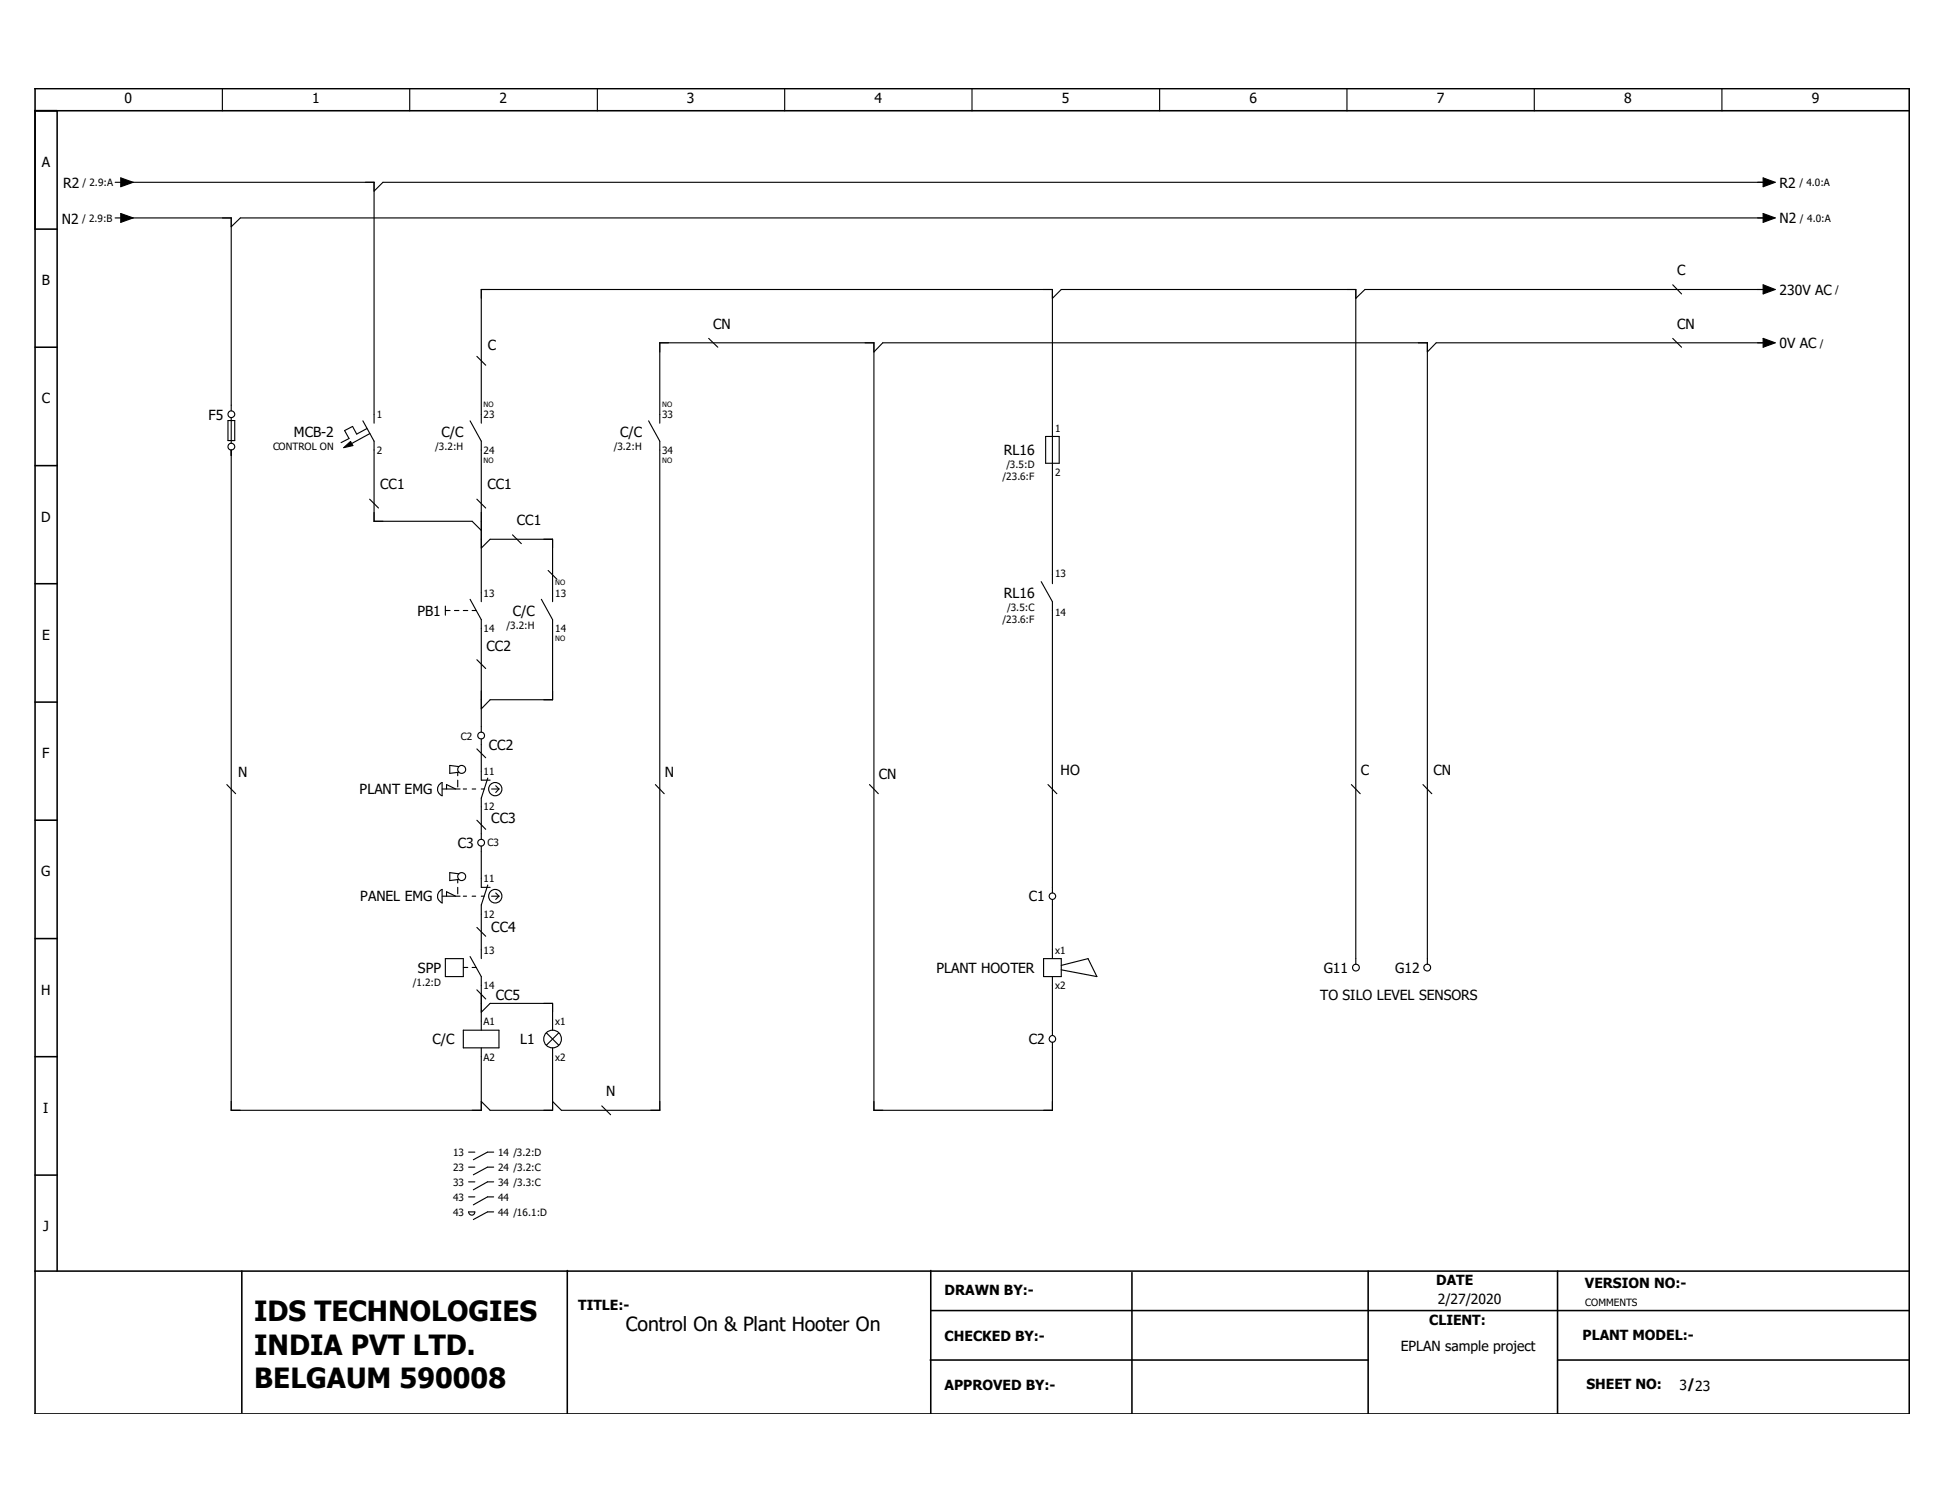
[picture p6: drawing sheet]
<svg xmlns="http://www.w3.org/2000/svg" width="279mm" height="216mm" viewBox="0 0 279 216" stroke-linecap="round" stroke-linejoin="round" font-family="sans-serif">
<path d="M195.6 12.6l-190.6 190.6M4.9 170.6l46.2 32.6M4.9 203.1l.2 .1" fill="none" stroke="#fff" stroke-width=".14"/>
<g fill="none" stroke="#000" stroke-width=".16">
<path d="M32 12.7v3.2M58.9 12.7v3.2M85.9 12.7v3.2M112.8 12.7v3.2M139.7 12.7v3.2M166.7 12.7v3.2M193.6 12.7v3.2M220.5 12.7v3.2M247.5 12.7v3.2M16.6 31.3h.8M16.6 26.2h.8M17.4 25.6l1.7 .6-1.7 .6z"/>
<path d="M17.4 30.7l1.7 .6-1.7 .7zM17.9 31.3h15.3v27.8M17.9 26.2h35.9v34.6M253.4 25.6l1.7 .6-1.7 .6zM253.4 30.7l1.7 .6-1.7 .7zM253.9 31.3h-219.4l-1.3 1.3M253.9 26.2h-198.9l-1.2 1.3M68.5 51.2l1.3 1.3M101.9 48.6l1.3 1.3M125.6 50.6l1.3-1.3h78.2v89.3M151.3 42.9l1.2-1.3h42.4v97M240.4 48.6l1.3 1.3"/>
<path d="M240.4 40.9l1.3 1.3M253.4 40.9l1.7 .7-1.7 .6zM253.4 48.6l1.7 .7-1.7 .6zM253.9 41.6h-57.7l-1.3 1.3M253.9 49.3h-47.5l-1.3 1.3M32.8 60.5h.9v2.8h-.9zM33.2 60v3.7M33.2 64.7v94.9h36v-9M49.4 64.3l1-.8 .3 .6zM52.2 60.5l1.6 2.9v11.5h14.1l1.3 1.3M52.7 61.6l-1.4 .8-.6-1.1-1.2 .6 .7 1.1-1.2 .6M53.1 71.8l1.3 1.2"/>
<path d="M53.2 62.3l-2.7 1.5M67.6 60.5l1.6 2.9v23.1M68.5 71.8l1.3 1.2M69.2 78.8l1.2-1.3h9v9M69.2 60.8v-19.2h82.1v42.3M73.7 76.9l1.2 1.2M93.2 60.5l1.6 2.9v96.2h-14.1l-1.3-1.3M94.8 60.8v-11.5h30.8v110.3h25.7v-9.8M150.3 62.7h1.9v3.9h-1.9zM64 87.1v1.3M64 87.8h.7M65.3 87.8h.7"/>
<path d="M66.6 87.8h.6M67.6 86.1l1.6 3v16.1M67.9 87.8h.6M68.5 94.8l1.3 1.3M77.8 86.1l1.6 3v11.5h-9l-1.2 1.3M78.8 82l1.3 1.3M149.6 83.6l1.7 2.9v41.9M32.6 112.8l1.3 1.3M63.2 112.7l.3-.2v1.9a1.01 1.01 0 0 1-.3-1.7zM63.5 113.4h2.6M64.2 113.4v-.6l1.3 .6M65.8 111v.5"/>
<path d="M65.8 112.1v1M66 110.2l-1.4-.2v1.2l1.4-.2M66.6 113.4h.5M67.9 113.4h.5M68.5 107.7l1.3 1.2M68.5 117.9l1.3 1.3M69.2 106.2v5.9h1.2M69.2 113.4h.4M70.1 111.8l-.9 2.9v5.9M70.7 113.4h1M71.2 112.9l.5 .5M71.7 113.4l-.5 .5"/>
<path d="M94.2 112.8l1.3 1.3M125 112.8l1.2 1.3M150.6 112.8l1.3 1.3M194.2 112.8l1.3 1.3M204.5 112.8l1.3 1.3M63.3 128l.2-.2v2a1.04 1.04 0 0 1-.2-1.8zM63.5 128.8h2.6M64 137.8h2.6v2.6h-2.6zM64.2 128.8v-.6l1.3 .6M65.8 126.4v.5M65.8 127.6v.9M66 125.6l-1.4-.2v1.2l1.4-.2"/>
<path d="M66.6 139.1h.6M66.6 128.8h.5M67.6 137.5l1.6 2.9v7.7M67.9 139.1h.6M67.9 128.8h.5M68.5 133.3l1.3 1.3M69.2 121.6v6h1.2M69.2 128.8h.4M70.1 127.2l-.9 2.9v7.7M70.7 128.8h1M71.2 128.4l.5 .4M71.7 128.8l-.5 .5"/>
<path d="M150 137.8h2.5v2.6h-2.5zM151.3 129.3v8.5M152.5 138.8l3.9-1 1.2 2.6-5.1-1M66.6 148.1h5.1v2.5h-5.1zM68.5 142.3l1.3 1.3M69.2 145.5l1.2-1.3h9v3.9M78.5 148.5l1.8 1.7M79.4 150.6v9h-9l-1.2-1.3M80.3 148.5l-1.8 1.7M86.5 159l1.3 1.2M151.3 140.4v8.4M67.4 174.2h.8a.45 .45 0 0 1-.4 .5 .45 .45 0 0 1-.4-.5z"/>
<path d="M67.4 165.6h.8M67.4 167.8h.8M67.4 169.9h.8M67.4 172h.8M71 165.6h-.9l-2.1 1.1M71 167.8h-.9l-2.1 1.1M71 169.9h-.9l-2.1 1.1M71 172h-.9l-2.1 1.2M71 174.2h-.9l-2.1 1.1"/>
<circle cx="33.2" cy="59.5" r=".49"/>
<circle cx="33.2" cy="64.2" r=".49"/>
<circle cx="66.4" cy="110.6" r=".57"/>
<circle cx="69.2" cy="105.7" r=".49"/>
<circle cx="71.2" cy="113.4" r=".95"/>
<circle cx="66.4" cy="126" r=".57"/>
<circle cx="69.2" cy="121.1" r=".48"/>
<circle cx="71.2" cy="128.8" r=".97"/>
<circle cx="151.3" cy="128.8" r=".46"/>
<circle cx="194.9" cy="139.1" r=".49"/>
<circle cx="205.1" cy="139.1" r=".49"/>
<circle cx="79.4" cy="149.4" r="1.27"/>
<circle cx="151.2" cy="149.3" r=".47"/>
</g>
<g fill="none" stroke="#000" stroke-width=".22">
<path d="M5 15.9h269.4M5 12.7h269.4v190.5h-269.4zM8.2 15.9v166.8M5 32.9h3.2M5 49.9h3.2M5 66.9h3.2M5 83.9h3.2M5 100.9h3.2M5 117.9h3.2M5 134.9h3.2M5 151.9h3.2M5 168.9h3.2"/>
<path d="M5 182.7h269.4M34.8 182.7v20.4M81.5 182.6v20.6M133.7 195.5h62.9M133.8 182.6v20.6M133.8 188.4h140.6M162.7 182.9v20.3M196.6 182.7v20.5M223.9 182.7v20.5M223.9 195.5h50.5"/>
</g>
<path d="M17.4 25.6l1.7 .6-1.7 .6zM17.4 30.7l1.7 .6-1.7 .7zM253.4 25.6l1.7 .6-1.7 .6zM253.4 30.7l1.7 .6-1.7 .7zM253.4 48.6l1.7 .7-1.7 .6zM253.4 40.9l1.7 .7-1.7 .6zM49.4 64.3l1-.8 .3 .6z" fill="#000"/>
<g font-size="4">
<text x="36.5" y="189.9">IDS TECHNOLOGIES</text>
<text x="36.5" y="194.7">INDIA PVT LTD.</text>
<text x="36.5" y="199.5">BELGAUM 590008</text>
</g>
<text font-size="2.8" x="90" y="191.3">Control On &amp; Plant Hooter On</text>
<g font-size="2">
<text x="17.9" y="14.9">0</text>
<text x="44.9" y="14.9">1</text>
<text x="71.8" y="14.9">2</text>
<text x="98.7" y="14.9">3</text>
<text x="125.7" y="14.9">4</text>
<text x="152.6" y="14.9">5</text>
<text x="179.6" y="14.9">6</text>
<text x="206.5" y="14.9">7</text>
<text x="233.4" y="14.9">8</text>
<text x="260.4" y="14.9">9</text>
<text x="6" y="24">A</text>
<text x="9.1" y="27">R2</text>
<text x="255.8" y="27">R2</text>
<text x="8.9" y="32.1">N2</text>
<text x="255.8" y="32.1">N2</text>
<text x="6" y="41">B</text>
<text x="241" y="39.5">C</text>
<text x="102.5" y="47.2">CN</text>
<text x="241" y="47.2">CN</text>
<text x="255.8" y="42.3">230V AC</text>
<text x="70.1" y="50.2">C</text>
<text x="255.8" y="50">0V AC</text>
<text x="6" y="58">C</text>
<text x="30" y="60.3">F5</text>
<text x="42.2" y="62.9">MCB-2</text>
<text x="63.5" y="62.9">C/C</text>
<text x="89.1" y="62.9">C/C</text>
<text x="144.3" y="65.4">RL16</text>
<text x="54.7" y="70.3">CC1</text>
<text x="70.1" y="70.3">CC1</text>
<text x="5.9" y="75">D</text>
<text x="74.3" y="75.4">CC1</text>
<text x="60" y="88.5">PB1</text>
<text x="73.7" y="88.5">C/C</text>
<text x="144.3" y="86">RL16</text>
<text x="6.1" y="92">E</text>
<text x="69.9" y="93.6">CC2</text>
<text x="70.3" y="107.9">CC2</text>
<text x="6.1" y="109">F</text>
<text x="34.2" y="111.7">N</text>
<text x="95.5" y="111.6">N</text>
<text x="126.3" y="112">CN</text>
<text x="152.4" y="111.5">HO</text>
<text x="195.6" y="111.4">C</text>
<text x="206" y="111.4">CN</text>
<text x="51.7" y="114.2">PLANT EMG</text>
<text x="70.6" y="118.4">CC3</text>
<text x="5.9" y="126">G</text>
<text x="65.8" y="121.9">C3</text>
<text x="51.8" y="129.6">PANEL EMG</text>
<text x="147.9" y="129.6">C1</text>
<text x="70.6" y="134">CC4</text>
<text x="5.9" y="143">H</text>
<text x="60.1" y="139.8">SPP</text>
<text x="71.2" y="143.7">CC5</text>
<text x="134.6" y="139.8">PLANT HOOTER</text>
<text x="189.7" y="143.8">TO SILO LEVEL SENSORS</text>
<text x="190.2" y="139.8">G11</text>
<text x="200.5" y="139.8">G12</text>
<text x="62.1" y="150.1">C/C</text>
<text x="74.8" y="150.1">L1</text>
<text x="147.9" y="150.1">C2</text>
<text x="6.2" y="160">I</text>
<text x="87.1" y="157.6">N</text>
<text x="6.2" y="177">J</text>
<text x="206.4" y="184.7">DATE</text>
<text x="227.8" y="185.2">VERSION NO:-</text>
<text x="83.1" y="188.3">TITLE:-</text>
<text x="135.8" y="186.1">DRAWN BY:-</text>
<text x="205.4" y="190.4">CLIENT:</text>
<text x="206.7" y="187.5">2/27/2020</text>
<text x="135.8" y="192.8">CHECKED BY:-</text>
<text x="201.3" y="194.2">EPLAN sample project</text>
<text x="227.5" y="192.6">PLANT MODEL:-</text>
<text x="135.8" y="199.9">APPROVED BY:-</text>
<text x="228" y="199.6">SHEET NO:</text>
<text x="241.4" y="199.8">3/23</text>
</g>
<g font-size="1.4">
<text x="11.9" y="26.8">/ 2.9:A</text>
<text x="258.6" y="26.8">/ 4.0:A</text>
<text x="11.8" y="31.9">/ 2.9:B</text>
<text x="258.7" y="31.9">/ 4.0:A</text>
<text x="263.8" y="42.1">/</text>
<text x="261.6" y="49.8">/</text>
<text x="39.2" y="64.7">CONTROL ON</text>
<text x="54.1" y="60.1">1</text>
<text x="54.1" y="65.2">2</text>
<text x="62.6" y="64.7">/3.2:H</text>
<text x="69.5" y="60.1">23</text>
<text x="69.5" y="65.2">24</text>
<text x="88.2" y="64.7">/3.2:H</text>
<text x="95.2" y="60.1">33</text>
<text x="95.2" y="65.2">34</text>
<text x="151.6" y="62.1">1</text>
<text x="144.1" y="69">/23.6:F</text>
<text x="144.7" y="67.3">/3.5:D</text>
<text x="151.6" y="68.4">2</text>
<text x="151.6" y="83">13</text>
<text x="69.5" y="85.8">13</text>
<text x="79.8" y="85.8">13</text>
<text x="144.1" y="89.5">/23.6:F</text>
<text x="144.7" y="87.8">/3.5:C</text>
<text x="151.6" y="88.6">14</text>
<text x="69.5" y="90.8">14</text>
<text x="72.8" y="90.4">/3.2:H</text>
<text x="79.8" y="90.8">14</text>
<text x="66.3" y="106.4">C2</text>
<text x="69.5" y="111.4">11</text>
<text x="69.5" y="116.5">12</text>
<text x="70.1" y="121.7">C3</text>
<text x="69.5" y="126.8">11</text>
<text x="69.5" y="131.9">12</text>
<text x="69.5" y="137.1">13</text>
<text x="151.6" y="137.1">x1</text>
<text x="59.4" y="141.7">/1.2:D</text>
<text x="69.5" y="142.2">14</text>
<text x="151.6" y="142.2">x2</text>
<text x="69.5" y="147.4">A1</text>
<text x="79.8" y="147.4">x1</text>
<text x="69.5" y="152.4">A2</text>
<text x="79.8" y="152.4">x2</text>
<text x="65.1" y="166.2">13</text>
<text x="71.6" y="166.2">14 /3.2:D</text>
<text x="65.1" y="168.3">23</text>
<text x="65.1" y="170.4">33</text>
<text x="65.1" y="172.6">43</text>
<text x="71.6" y="168.3">24 /3.2:C</text>
<text x="71.6" y="170.4">34 /3.3:C</text>
<text x="71.6" y="172.6">44</text>
<text x="65.1" y="174.8">43</text>
<text x="71.6" y="174.8">44 /16.1:D</text>
<text x="227.8" y="187.8">COMMENTS</text>
</g>
<g font-size="1.1">
<text x="69.5" y="58.5">NO</text>
<text x="95.2" y="58.5">NO</text>
<text x="69.5" y="66.5">NO</text>
<text x="95.2" y="66.5">NO</text>
<text x="79.8" y="84.1">NO</text>
<text x="79.8" y="92.2">NO</text>
</g>
</svg>
